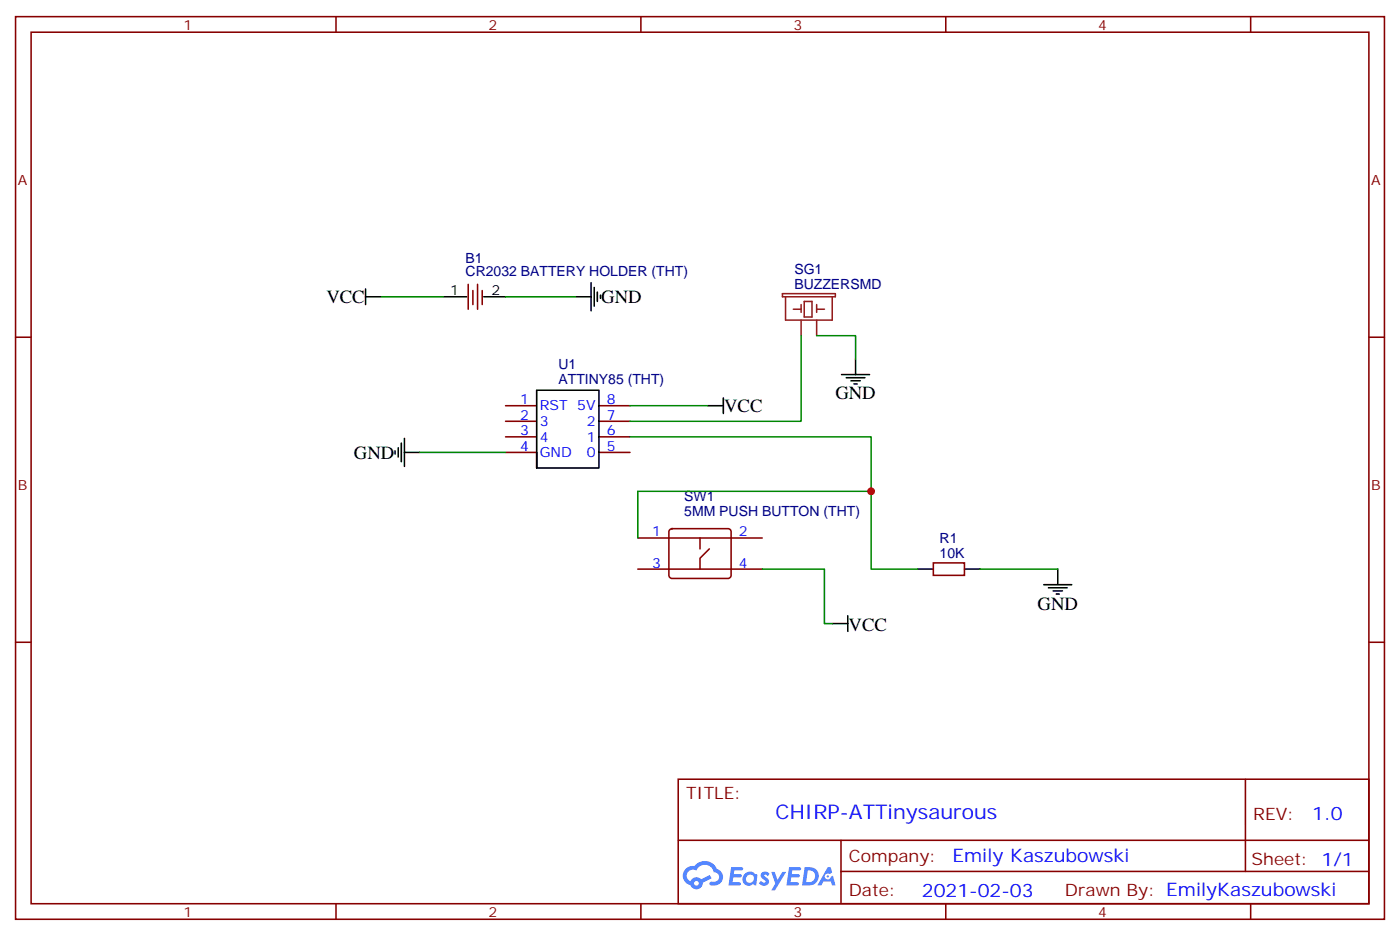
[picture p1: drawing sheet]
<svg xmlns="http://www.w3.org/2000/svg" width="317mm" height="212mm" viewBox="0 0 317 212" stroke-linecap="round" stroke-linejoin="round" font-family="sans-serif">
<g fill="none" stroke="#870000" stroke-width=".35">
<path d="M3.5 3.8h310.5v204.6h-310.5zM7.1 7.3h303.3v197.6h-303.3zM76.2 3.8v3.5M145.3 3.8v3.5M214.5 3.8v3.5M283.6 3.8v3.5M3.5 76.4h3.6M310.4 76.4h3.6M3.5 145.6h3.6M310.4 145.6h3.6M153.8 176.6h156.6v28.3h-156.6zM282.4 176.7v20.8"/>
<path d="M153.8 190.5h156.5M190.7 197.5h119.6M190.7 190.5v14.1M76.2 204.9v3.5M145.3 204.9v3.5M214.5 204.9v3.5M283.6 204.9v3.5"/>
</g>
<g fill="#5487ff">
<path d="M172.8 197.8a1.22 1.22 0 0 1 1.7 .3l-.4 .6a.47 .47 0 0 0-.3-.5 .47 .47 0 0 0-.5 .2v.2a1.55 1.55 0 0 1 1.1 1.5 1.34 1.34 0 0 1-2.3 .1l.5-.5 .7 .4a.29 .29 0 0 0 .4-.3 .29 .29 0 0 0-.3-.3 1.04 1.04 0 0 1-.6-1.7z"/>
<path d="M165.8 196.6h2.1a.43 .43 0 0 1 .5 0 .43 .43 0 0 1 .1 .5l-.3 .2h-1.7l-.1 .9h1.7a.37 .37 0 0 1 .1 .5 .37 .37 0 0 1-.3 .2h-1.6l-.2 1.1h1.3a.43 .43 0 0 1 .5 .1 .43 .43 0 0 1 .1 .4l-.3 .2h-2.5z"/>
<path d="M179 196.6h2.1a.43 .43 0 0 1 .4 0 .43 .43 0 0 1 .1 .5l-.3 .2h-1.6l-.1 .9h1.6a.36 .36 0 0 1 .2 .4 .36 .36 0 0 1-.4 .3h-1.6l-.1 1.1h1.3a.43 .43 0 0 1 .4 .1 .43 .43 0 0 1 .1 .4l-.3 .2h-2.4z"/>
<path d="M187.7 196.6h.7l.3 1.2-.6 .3a.69 .69 0 0 0-1 .3 .69 .69 0 0 0 .5 1 .69 .69 0 0 0 .8-.6l.5-.3 .6 2.2h-.8l-.2-.9h-1.8l-.5 .9h-.8z"/>
<path d="M174.9 197.6h.8l.6 1.9 1.1-1.9h.9l-2.6 4.2h-.8l.9-1.5z"/>
<path d="M182.5 196.6l-.6 4.1h1.3a2.11 2.11 0 0 0 2.5-2.1 2.11 2.11 0 0 0-2.5-2zM183.2 197.3a1.39 1.39 0 0 1 1.7 1.4 1.39 1.39 0 0 1-1.8 1.3h-.3z"/>
<path d="M168.8 198.2a1.47 1.47 0 0 0-.1 2.1 1.47 1.47 0 0 0 2.1 .1l.7 .3 .3-2.3-.2-.2-.4-.1a1.49 1.49 0 0 0-2.4 .1zM169.5 198.6a.92 .92 0 0 1 1.5 .5 .92 .92 0 0 1-1.3 1 .9 .9 0 0 1-.2-1.5z"/>
<path d="M155.5 196.9a2.18 2.18 0 0 0 1.1 3.8 1.44 1.44 0 0 0 1.6 .9 1.44 1.44 0 0 0 1.2-1.5l2-1-.5-.7-1.9 .9a1.47 1.47 0 0 0-2.4 .5 1.39 1.39 0 0 1-.7-2 1.39 1.39 0 0 1 2-.5 2.12 2.12 0 0 1 2.2-1.3 2.12 2.12 0 0 1 1.9 1.7 1.07 1.07 0 0 1 1.1 1.1 1.07 1.07 0 0 1-1 1.1h-.7a.43 .43 0 0 0-.5 .3 .43 .43 0 0 0 .4 .5 1.98 1.98 0 0 0 2.5-1.2 1.98 1.98 0 0 0-1.2-2.5 2.98 2.98 0 0 0-5.1-.7l-1.1 .1zM157.4 200.2a.55 .55 0 0 1 1.1 0 .55 .55 0 0 1-1.1 0z"/>
<circle cx="187.7" cy="198.7" r=".26"/>
</g>
<g fill="none" stroke="#000" stroke-width=".35">
<path d="M82.9 67.3h3.5M82.9 65.5v3.5M100.5 67.3h5.3M109.7 67.3h5M130.5 67.3h3.6M134.1 64.1v6.3M134.8 65.2v4.2M135.5 66.2v2.1M136.2 66.9v.7M91.7 99.4v6.3M160.5 92h3.5M164 90.2v3.5"/>
<path d="M190.9 84.9h6.3M191.9 85.6h4.2M193 86.3h2.1M193.7 87h.7M194 81.4v3.5M89.6 102.2v.7M90.3 101.5v2.1M91 100.4v4.3M91.7 102.6h3.5M121.7 102.6v3.5h14.1v-17.7h-14.1v17.7M192.3 139.6v3.5M208.1 129h3.6"/>
<path d="M218.7 129h3.5M236.7 132.5h6.4M237.8 133.2h4.2M238.8 133.9h2.1M239.5 134.7h.7M239.9 129v3.5M188.7 141.4h3.6"/>
</g>
<g fill="none" stroke="#870000" stroke-width=".35">
<path d="M106.2 64.5v5.6M107.2 65.9v3.1M108.3 64.5v5.6M109.4 65.9v3.1M114.7 92h7M114.7 95.5h7M114.7 99h7M135.8 92h7.1M135.8 95.5h7.1M135.8 99h7.1M114.7 102.6h7M135.8 102.6h7.1"/>
<path d="M144.6 122h28.3M144.6 129h28.3M151.9 120l.5-.2h12.7a.71 .71 0 0 1 .7 .7v9.9a.76 .76 0 0 1-.7 .7h-12.7a.76 .76 0 0 1-.7-.7v-9.9zM158.7 122v2.4M160.9 124.4l-2.2 2.1v2.5M211.7 127.6h7v2.8h-7z"/>
</g>
<path d="M177.4 66.6h12v.7h-12zM178.2 67.3v5.3h10.5v-5.3M179.9 70.1h1.8M181.7 69v1.8M181.7 72.6v3.5M182.4 68.3h1.7v3.6h-1.7zM185.2 70.1h1.8M185.2 69v1.8M185.2 72.6v3.5" fill="none" stroke="#8c2424" stroke-width=".35"/>
<path d="M86.4 67.3h14.1M114.7 67.3h15.8M181.7 76.1v19.4h-38.8M185.2 76.1h8.8v5.3M142.9 99h54.7v12.4M142.9 92h17.6M95.2 102.6h19.5M144.6 122v-10.6h53v17.6h10.5M172.9 129h14.1v12.4h1.7M222.2 129h17.7" fill="none" stroke="#008700" stroke-width=".35"/>
<circle cx="197.6" cy="111.4" r=".88" fill="#c00"/>
<text font-size="4.6" fill="#00f" x="175.9" y="185.7">CHIRP-ATTinysaurous</text>
<g font-size="4.2">
<text x="74" y="68.7">VCC</text>
<text x="136.3" y="68.7">GND</text>
<text x="164.2" y="93.4">VCC</text>
<text x="189.4" y="90.6">GND</text>
<text x="80.3" y="104">GND</text>
<text x="192.4" y="142.9">VCC</text>
<text x="235.3" y="138.2">GND</text>
</g>
<g font-size="4.2" fill="#00f">
<text x="297.6" y="185.9">1.0</text>
<text x="216" y="195.5">Emily Kaszubowski</text>
<text x="209.1" y="203.3">2021-02-03</text>
</g>
<g font-size="3.9" fill="#800">
<text x="155.6" y="181.2">TITLE:</text>
<text x="284.2" y="185.9">REV:</text>
<text x="192.5" y="195.4">Company:</text>
<text x="283.9" y="196">Sheet: 1/1</text>
<text x="192.5" y="203.1">Date:</text>
<text x="241.5" y="203.2">Drawn By: EmilyKaszubowski</text>
</g>
<g font-size="3.2" fill="#800">
<text x="41.6" y="6.8">1</text>
<text x="110.8" y="6.8">2</text>
<text x="179.9" y="6.8">3</text>
<text x="249.1" y="6.8">4</text>
<text x="4.1" y="41.9">A</text>
<text x="311" y="41.9">A</text>
<text x="4.1" y="111">B</text>
<text x="311" y="111">B</text>
<text x="41.6" y="207.9">1</text>
<text x="110.8" y="207.9">2</text>
<text x="179.9" y="207.9">3</text>
<text x="249.1" y="207.9">4</text>
</g>
<g font-size="3.2" fill="#000080">
<text x="105.6" y="59.6">B1</text>
<text x="105.6" y="62.6">CR2032 BATTERY HOLDER (THT)</text>
<text x="180.1" y="65.5">BUZZERSMD</text>
<text x="180.1" y="62.2">SG1</text>
<text x="126.7" y="83.7">U1</text>
<text x="126.7" y="87">ATTINY85 (THT)</text>
<text x="155.2" y="113.7">SW1</text>
<text x="155.2" y="117">5MM PUSH BUTTON (THT)</text>
<text x="213.1" y="123.2">R1</text>
<text x="213.1" y="126.5">10K</text>
</g>
<g font-size="3.2">
<text x="102.1" y="66.9">1</text>
<text x="111.5" y="66.9">2</text>
</g>
<g font-size="3.2" fill="#00f">
<text x="117.9" y="91.6">1</text>
<text x="117.9" y="95.1">2</text>
<text x="122.4" y="93">RST 5V</text>
<text x="137.6" y="91.6">8</text>
<text x="137.6" y="95.1">7</text>
<text x="117.9" y="98.7">3</text>
<text x="122.4" y="96.6">3</text>
<text x="122.4" y="100.1">4</text>
<text x="133.1" y="96.6">2</text>
<text x="133.1" y="100.1">1</text>
<text x="137.6" y="98.7">6</text>
<text x="117.9" y="102.2">4</text>
<text x="122.4" y="103.6">GND</text>
<text x="133.1" y="103.6">0</text>
<text x="137.6" y="102.2">5</text>
<text x="147.9" y="121.6">1</text>
<text x="167.6" y="121.6">2</text>
<text x="147.9" y="128.7">3</text>
<text x="167.6" y="128.7">4</text>
</g>
</svg>
